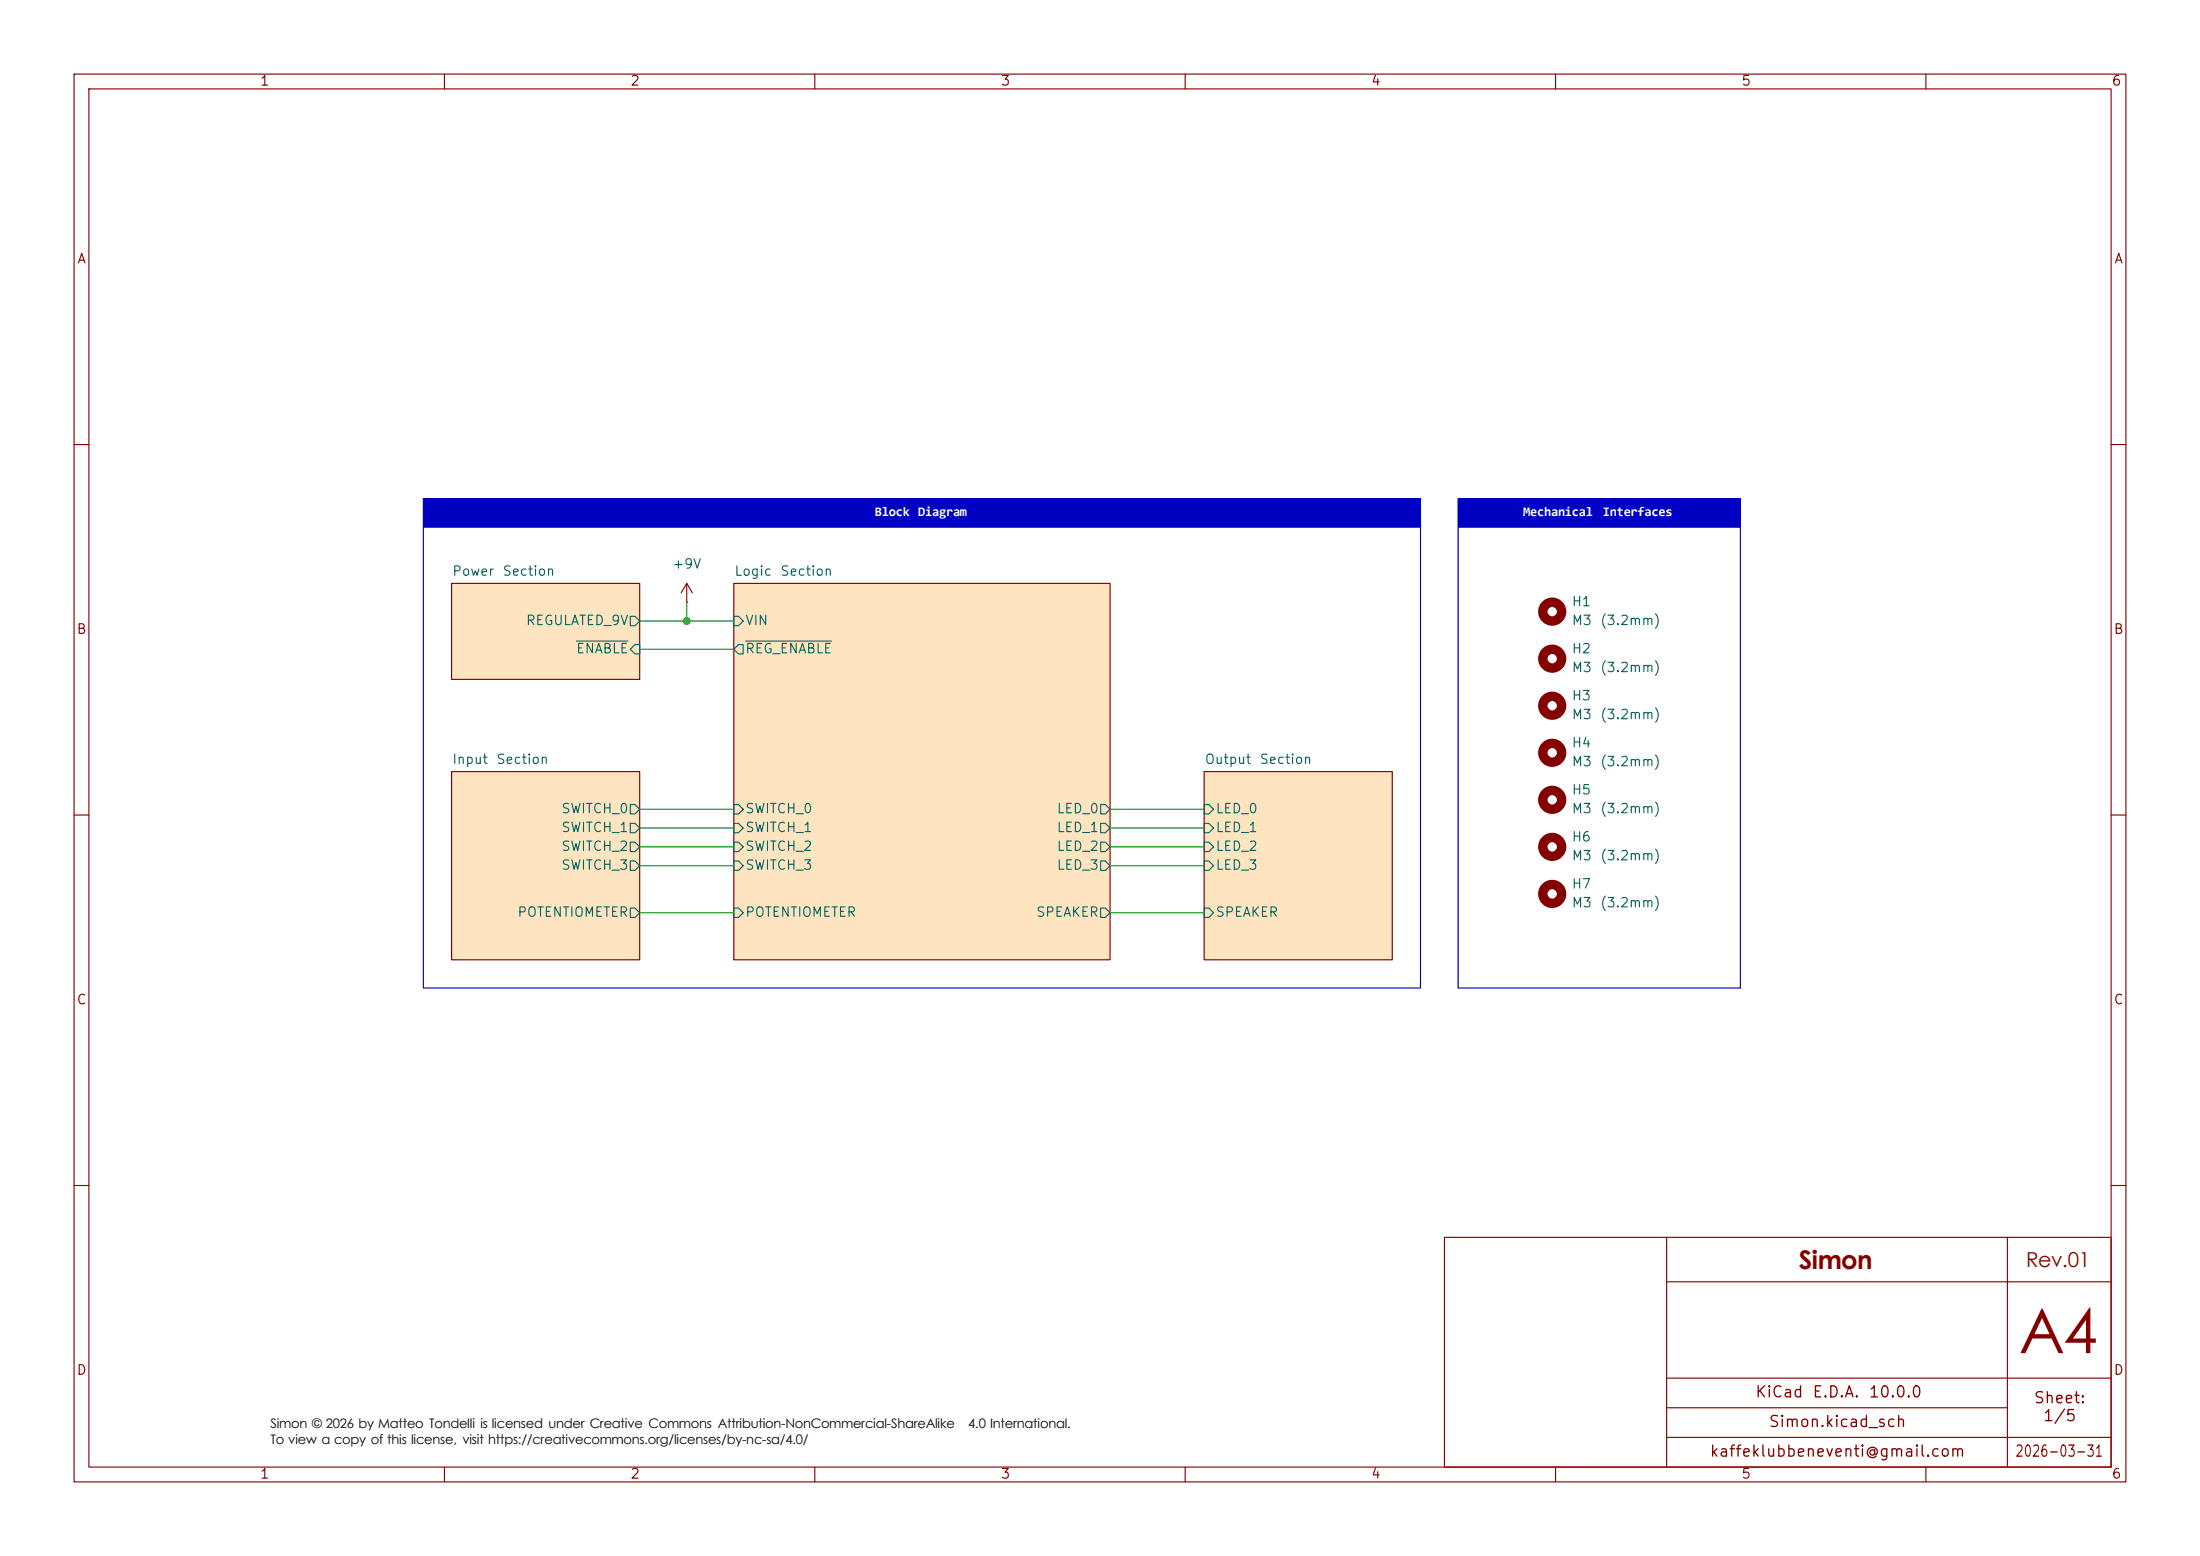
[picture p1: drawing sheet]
<svg xmlns="http://www.w3.org/2000/svg" width="297mm" height="210mm" viewBox="0 0 297 210" stroke-linecap="round" stroke-linejoin="round" font-family="sans-serif">
<g fill="none" stroke="#840000" stroke-width=".15">
<path d="M10 10h277v190h-277zM12 12h273v186h-273zM60 10v2M110 10v2M160 10v2M210 10v2M260 10v2M10 60h2M285 60h2M10 110h2M285 110h2M10 160h2"/>
<path d="M195 167h90v31h-90zM225 173h60M225 167v31M271 167v31M285 160h2M60 198v2M110 198v2M160 198v2M210 198v2M225 194h60M225 186h60M225 190h46"/>
<path d="M260 198v2"/>
</g>
<g fill="#ffe5bf" stroke="#ffe5bf" stroke-width=".14">
<path d="M61 78.7h25.4v13h-25.4z"/>
<path d="M61 104.1h25.4v25.4h-25.4z"/>
<path d="M99.1 78.7h50.8v50.8h-50.8z"/>
<path d="M162.6 104.1h25.4v25.4h-25.4z"/>
</g>
<g fill="#0000c2">
<path d="M57.1 67.3h134.7v3.8h-134.7z"/>
<path d="M196.8 67.3h38.1v3.8h-38.1z"/>
</g>
<path d="M61 78.7h25.4v13h-25.4zM92.7 78.7l-.8 1.3M92.7 78.7l.8 1.3M92.7 78.7v2.6M99.1 78.7h50.8v50.8h-50.8zM92.7 81.3h.1M61 104.1h25.4v25.4h-25.4zM162.6 104.1h25.4v25.4h-25.4z" fill="none" stroke="#840000" stroke-width=".15"/>
<g fill="none" stroke="#006464" stroke-width=".15">
<path d="M77.8 86.5h7M85.1 83.2h.6l.7 .6-.7 .7h-.6zM85.7 87h.7v1.3h-.7l-.6-.7zM99.1 83.2h.6l.6 .6-.6 .7h-.6zM99.7 87h.6v1.3h-.6l-.6-.7zM100.6 86.5h11.7M85.1 108.6h.6l.7 .6-.7 .7h-.6zM85.1 111.1h.6l.7 .7-.7 .6h-.6zM85.1 113.7h.6l.7 .6-.7 .6h-.6zM85.1 116.2h.6l.7 .6-.7 .7h-.6zM99.1 108.6h.6l.6 .6-.6 .7h-.6zM99.1 111.1h.6l.6 .7-.6 .6h-.6z"/>
<path d="M99.1 113.7h.6l.6 .6-.6 .6h-.6zM99.1 116.2h.6l.6 .6-.6 .7h-.6zM148.6 108.6h.6l.7 .6-.7 .7h-.6zM148.6 111.1h.6l.7 .7-.7 .6h-.6zM148.6 113.7h.6l.7 .6-.7 .6h-.6zM148.6 116.2h.6l.7 .6-.7 .7h-.6zM162.6 108.6h.6l.6 .6-.6 .7h-.6zM162.6 111.1h.6l.6 .7-.6 .6h-.6zM162.6 113.7h.6l.6 .6-.6 .6h-.6zM162.6 116.2h.6l.6 .6-.6 .7h-.6zM85.1 122.6h.6l.7 .6-.7 .6h-.6zM99.1 122.6h.6l.6 .6-.6 .6h-.6z"/>
<path d="M148.6 122.6h.6l.7 .6-.7 .6h-.6zM162.6 122.6h.6l.6 .6-.6 .6h-.6z"/>
</g>
<g fill="none" stroke="#840000" stroke-width="1.3">
<circle cx="209.5" cy="95.2" r="1.27"/>
<circle cx="209.5" cy="82.5" r="1.27"/>
<circle cx="209.5" cy="88.9" r="1.27"/>
<circle cx="209.5" cy="101.6" r="1.27"/>
<circle cx="209.5" cy="114.3" r="1.27"/>
<circle cx="209.5" cy="107.9" r="1.27"/>
<circle cx="209.5" cy="120.6" r="1.27"/>
</g>
<g fill="none" stroke="#009600" stroke-width=".15">
<path d="M86.4 83.8h12.7M86.4 87.6h12.7M92.7 81.3v2.5M86.4 114.3h12.7M86.4 111.8h12.7M86.4 116.8h12.7M86.4 109.2h12.7M149.9 114.3h12.7M149.9 111.8h12.7M149.9 116.8h12.7M149.9 109.2h12.7M86.4 123.2h12.7"/>
<path d="M149.9 123.2h12.7"/>
</g>
<path d="M57.1 67.3h134.7v3.8h-134.7zM57.1 71.1h134.7v62.3h-134.7zM196.8 67.3h38.1v3.8h-38.1zM196.8 71.1h38.1v62.3h-38.1z" fill="none" stroke="#0000c2" stroke-width=".15"/>
<circle cx="92.7" cy="83.8" r=".46" fill="#009600" stroke="#009600" stroke-width=".14"/>
<text font-size="8.4" fill="#840000" x="272.6" y="182.6">A4</text>
<text font-size="3.5" fill="#840000" x="242.9" y="171.3">Simon</text>
<text font-size="2.8" fill="#840000" x="273.5" y="171">Rev.01</text>
<g font-size="1.8" fill="#fff">
<text x="118.1" y="69.7">Block Diagram</text>
<text x="205.6" y="69.7">Mechanical</text>
<text x="216.4" y="69.7">Interfaces</text>
</g>
<g font-size="1.8">
<text x="36.5" y="192.8">Simon © 2026 by Matteo Tondelli is licensed under Creative Commons Attribution-NonCommercial-ShareAlike</text>
<text x="36.5" y="194.9">To view a copy of this license, visit https://creativecommons.org/licenses/by-nc-sa/4.0/</text>
<text x="130.7" y="192.8">4.0 International.</text>
</g>
<g font-size="1.5" fill="#840000">
<text x="236.9" y="189">KiCad</text>
<text x="244.6" y="189">E.D.A.</text>
<text x="252.2" y="189">10.0.0</text>
<text x="274.5" y="189.8">Sheet:</text>
<text x="230.7" y="197">kaffeklubbeneventi@gmail.com</text>
<text x="238.7" y="193">Simon.kicad_sch</text>
<text x="272" y="197">2026-03-31</text>
<text x="275.7" y="192.2">1/5</text>
</g>
<g font-size="1.3" fill="#840000">
<text x="35" y="11.9">1</text>
<text x="85" y="11.9">2</text>
<text x="135" y="11.9">3</text>
<text x="185" y="11.9">4</text>
<text x="235" y="11.9">5</text>
<text x="285" y="11.9">6</text>
<text x="10.3" y="35.9">A</text>
<text x="285.3" y="35.9">A</text>
<text x="10.3" y="85.9">B</text>
<text x="285.3" y="85.9">B</text>
<text x="10.3" y="135.9">C</text>
<text x="285.3" y="135.9">C</text>
<text x="10.3" y="185.9">D</text>
<text x="285.3" y="185.9">D</text>
<text x="35" y="199.9">1</text>
<text x="85" y="199.9">2</text>
<text x="135" y="199.9">3</text>
<text x="185" y="199.9">4</text>
<text x="235" y="199.9">5</text>
<text x="285" y="199.9">6</text>
</g>
<g font-size="1.3" fill="#006464">
<text x="90.7" y="77.1">+9V</text>
<text x="61" y="78">Power</text>
<text x="67.8" y="78">Section</text>
<text x="99.1" y="78">Logic</text>
<text x="105.3" y="78">Section</text>
<text x="212.1" y="82.1">H1</text>
<text x="70.9" y="84.7">REGULATED_9V</text>
<text x="77.7" y="88.5">ENABLE</text>
<text x="100.5" y="84.7">VIN</text>
<text x="100.5" y="88.5">REG_ENABLE</text>
<text x="212.1" y="84.7">M3</text>
<text x="212.1" y="88.5">H2</text>
<text x="215.9" y="84.7">(3.2mm)</text>
<text x="212.1" y="91">M3</text>
<text x="212.1" y="94.8">H3</text>
<text x="215.9" y="91">(3.2mm)</text>
<text x="212.1" y="97.4">M3</text>
<text x="212.1" y="101.2">H4</text>
<text x="215.9" y="97.4">(3.2mm)</text>
<text x="61" y="103.4">Input</text>
<text x="66.9" y="103.4">Section</text>
<text x="162.6" y="103.4">Output</text>
<text x="170" y="103.4">Section</text>
<text x="212.1" y="103.7">M3</text>
<text x="212.1" y="107.5">H5</text>
<text x="215.9" y="103.7">(3.2mm)</text>
<text x="75.7" y="110.1">SWITCH_0</text>
<text x="75.7" y="112.6">SWITCH_1</text>
<text x="100.5" y="110.1">SWITCH_0</text>
<text x="100.5" y="112.6">SWITCH_1</text>
<text x="142.6" y="110.1">LED_0</text>
<text x="142.6" y="112.6">LED_1</text>
<text x="164" y="110.1">LED_0</text>
<text x="164" y="112.6">LED_1</text>
<text x="212.1" y="110.1">M3</text>
<text x="212.1" y="113.9">H6</text>
<text x="215.9" y="110.1">(3.2mm)</text>
<text x="75.7" y="115.2">SWITCH_2</text>
<text x="75.7" y="117.7">SWITCH_3</text>
<text x="100.5" y="115.2">SWITCH_2</text>
<text x="100.5" y="117.7">SWITCH_3</text>
<text x="142.6" y="115.2">LED_2</text>
<text x="142.6" y="117.7">LED_3</text>
<text x="164" y="115.2">LED_2</text>
<text x="164" y="117.7">LED_3</text>
<text x="212.1" y="116.4">M3</text>
<text x="215.9" y="116.4">(3.2mm)</text>
<text x="69.8" y="124.1">POTENTIOMETER</text>
<text x="100.5" y="124.1">POTENTIOMETER</text>
<text x="139.8" y="124.1">SPEAKER</text>
<text x="164" y="124.1">SPEAKER</text>
<text x="212.1" y="122.8">M3</text>
<text x="212.1" y="120.2">H7</text>
<text x="215.9" y="122.8">(3.2mm)</text>
</g>
</svg>
